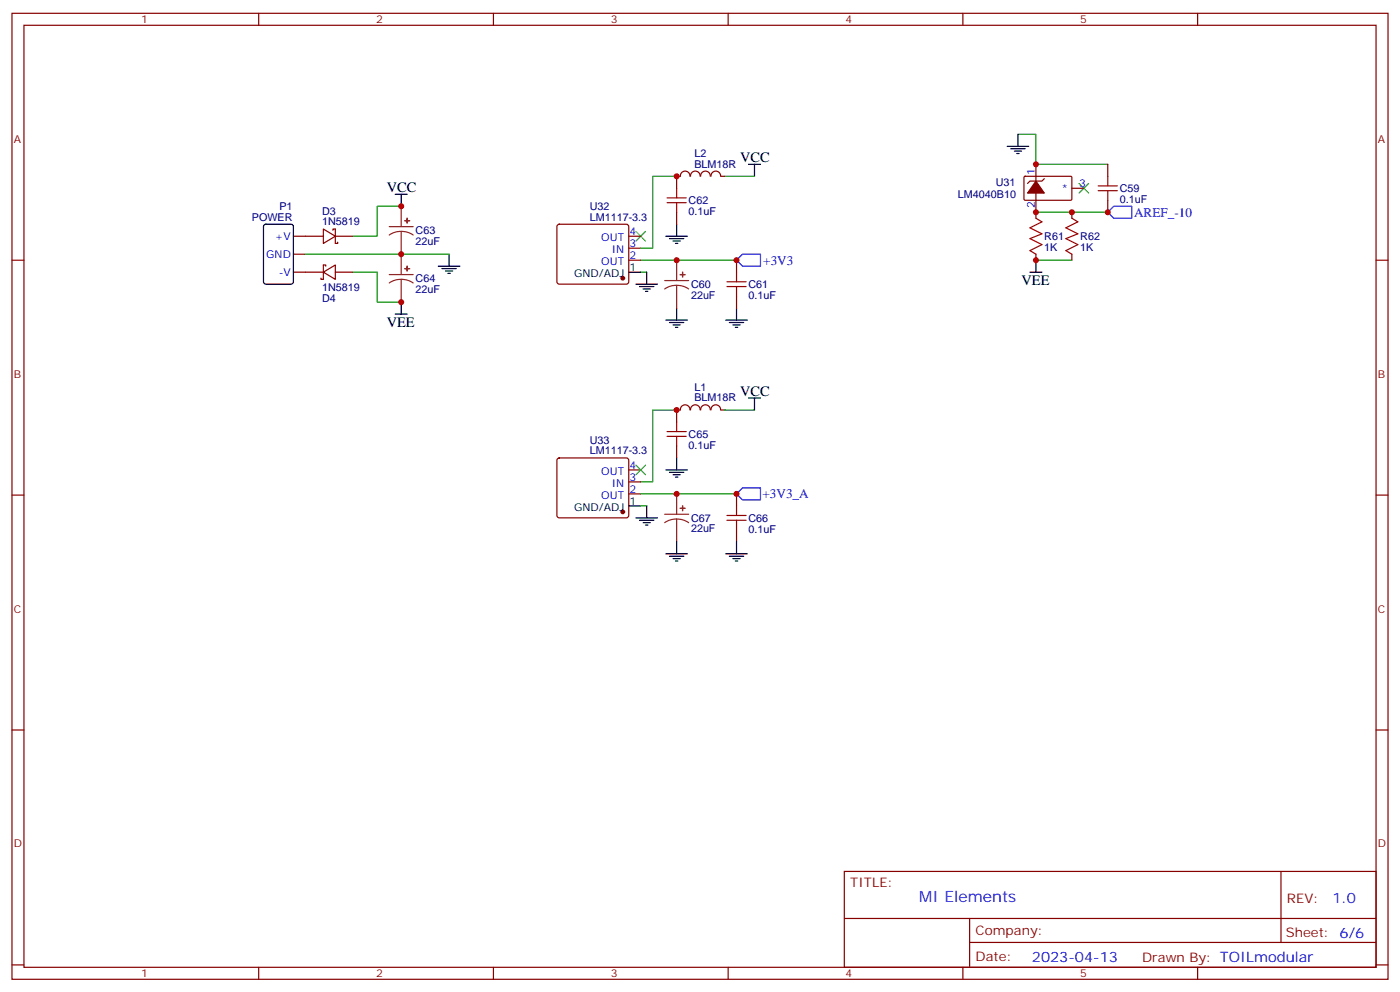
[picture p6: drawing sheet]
<svg xmlns="http://www.w3.org/2000/svg" width="412mm" height="292mm" viewBox="0 0 412 292" stroke-linecap="round" stroke-linejoin="round" font-family="sans-serif">
<g fill="none" stroke="#870000" stroke-width=".35">
<path d="M3.5 3.9h405.4v284.4h-405.4zM7.1 7.4h398.2v277.3h-398.2zM76.2 3.9v3.5M145.3 3.9v3.5M214.5 3.9v3.5M283.6 3.9v3.5M352.8 3.9v3.5M200.4 51.9h-1.1v3.5M200.4 51.9a1.41 1.41 0 0 1 1.4-1.5 1.41 1.41 0 0 1 1.4 1.5M203.4 51.9a1.41 1.41 0 0 1 1.4-1.5 1.41 1.41 0 0 1 1.4 1.5M206.4 51.9a1.41 1.41 0 0 1 1.4-1.5 1.41 1.41 0 0 1 1.4 1.5M209.4 51.9a1.41 1.41 0 0 1 1.4-1.5 1.41 1.41 0 0 1 1.5 1.5"/>
<path d="M212.4 51.9h1M301.7 52.1l.3-.2h13.6l.1 .3v6.6l-.3 .1h-13.6l-.2-.3zM305.2 48.4v15.8M307.6 52.6l-.7 .7h-3.5l-.7 .7M315.7 55.4h3.6M326.3 48.4v3.5M326.3 58.9v3.6M3.5 76.6h3.6M86.4 69.5h8.8M86.4 74.8h3.6M95.2 67.4l3.6 2.1-3.6 2.1zM96 78.4v-.4h-.8v4.2h-.7v-.3"/>
<path d="M98.1 67.8v-.4h.7v4.2h.7v-.3M98.8 69.5h5.3M164.3 66.2l.4-.2h19.8l.5 .2 .2 .5v16.2l-.2 .5-.5 .2h-19.8l-.5-.2-.2-.5v-16.2zM185.2 76.6h3.5M185.2 73.1h3.5M185.2 69.5h3.5M199.3 62.5v3.5M217 76.6v3.5M305.2 74.8v1.8M315.7 62.5v1.7M315.7 74.8v1.8M405.3 76.6h3.6"/>
<path d="M86.4 80.1h8.8M95.2 80.1l3.6-2.1v4.2zM98.8 80.1h5.3M217 87.2v3.5M164.3 135l.4-.2h19.8l.5 .2 .2 .5v16.2l-.2 .5-.5 .2h-19.8l-.5-.2-.2-.5v-16.2zM185.2 138.3h3.5M199.3 131.3v3.5M200.4 120.7h-1.1v3.5M200.4 120.7a1.41 1.41 0 0 1 1.4-1.5 1.41 1.41 0 0 1 1.4 1.5M203.4 120.7a1.41 1.41 0 0 1 1.4-1.5 1.41 1.41 0 0 1 1.4 1.5M206.4 120.7a1.41 1.41 0 0 1 1.4-1.5 1.41 1.41 0 0 1 1.4 1.5M209.4 120.7a1.41 1.41 0 0 1 1.4-1.5 1.41 1.41 0 0 1 1.5 1.5"/>
<path d="M212.4 120.7h1M3.5 145.7h3.6M185.2 145.4h3.5M185.2 141.9h3.5M217 145.4v3.5M217 156v3.5M405.3 145.7h3.6M3.5 214.9h3.6M405.3 214.9h3.6M248.7 256.5h156.6v28.2h-156.6zM377.3 256.5v20.9M248.7 270.4h156.5"/>
<path d="M285.6 277.4h119.6M285.6 270.4v14.1M3.5 284h3.6M76.2 284.7v3.6M145.3 284.7v3.6M214.5 284.7v3.6M283.6 284.7v3.6M352.8 284.7v3.6M405.3 284h3.6"/>
</g>
<path d="M217 76.6l1.7-1.8h5.3v3.6h-5.3zM326.3 62.5l1.8-1.8h5.3v3.5h-5.3zM217 145.4l1.7-1.8h5.3v3.5h-5.3z" fill="none" stroke="#00f" stroke-width=".35"/>
<g fill="none" stroke="#008700" stroke-width=".35">
<path d="M299.9 39.5h5.3v8.9h21.1M199.3 51.9h-7v21.2h-3.6M213.4 51.9h8.8M90 74.8h42.3M118.2 60.7h-7.1v8.8h-7M188.7 76.6h28.3M305.2 62.5h21.1M305.2 76.6h10.5M104.1 80.1h7v8.8h7.1M188.7 80.1h1.8M199.3 120.7h-7v21.2h-3.6M213.4 120.7h8.8"/>
<path d="M188.7 145.4h28.3M188.7 148.9h1.8"/>
</g>
<path d="M317.9 54l2.8 2.8M320.7 54l-2.8 2.8M187.3 68.1l2.8 2.8M190.1 68.1l-2.8 2.8M187.3 136.9l2.8 2.8M190.1 136.9l-2.8 2.8" fill="none" stroke="#3c3" stroke-width=".35"/>
<g fill="#870000" stroke="#870000" stroke-width=".35">
<path d="M305.2 53.3l2.4 3.5h-4.9z"/>
<circle cx="183.4" cy="81.9" r=".53"/>
<circle cx="183.4" cy="150.7" r=".53"/>
</g>
<g fill="none" stroke="#a10000" stroke-width=".35">
<path d="M196.5 59.7h5.6M196.5 58.2h5.6M199.3 55.4v2.8M199.3 59.7v2.8M323.5 56.1h5.6M323.5 54.7h5.6M326.3 51.9v2.8M326.3 56.1v2.8M305.2 64.2l1.7 1.1-3.5 1.8 3.5 1.7-3.5 1.4 3.5 1.8-3.5 1.8 1.8 1M315.7 64.2l1.8 1.1-3.5 1.8 3.5 1.7-3.5 1.4 3.5 1.8-3.5 1.8 1.7 1M214.1 84.3h5.7M214.1 82.9h5.7"/>
<path d="M217 80.1v2.8M217 84.3v2.9M196.5 128.4h5.6M196.5 127h5.6M199.3 124.2v2.8M199.3 128.4v2.9M214.1 153.1h5.7M214.1 151.7h5.7M217 148.9v2.8M217 153.1v2.9"/>
</g>
<g fill="none" stroke="#000" stroke-width=".35">
<path d="M299.9 39.5v3.6M116.4 57.2h3.5M118.2 57.2v3.5M220.5 48.4h3.5M222.2 48.4v3.5M296.7 43.1h6.3M297.7 43.8h4.3M298.8 44.5h2.1M299.5 45.2h.7M77.8 66.2l.5-.2h7.4l.7 .4v16.5l-.4 .7h-7.7l-.6-.4-.1-16.5zM129.1 78.4h6.4M130.2 79.1h4.2"/>
<path d="M131.2 79.8h2.1M132.3 74.8v3.6M196.1 69.5h6.4M197.2 70.2h4.2M198.3 70.9h2.1M199 71.6h.7M199.3 66v3.5M305.2 76.6v3.5M116.4 92.5h3.5M118.2 88.9v3.6M131.9 80.5h.7M185.2 80.1h3.5"/>
<path d="M187.3 83.6h6.4M188.4 84.3h4.2M189.4 85.1h2.2M190.1 85.8h.8M190.5 80.1v3.5M196.1 94.2h6.4M197.2 94.9h4.2M198.3 95.6h2.1M199 96.3h.7M199.3 90.7v3.5M213.8 94.2h6.3M214.8 94.9h4.3"/>
<path d="M215.9 95.6h2.1M216.6 96.3h.7M217 90.7v3.5M303.4 80.1h3.5M220.5 117.2h3.5M222.2 117.2v3.5M196.1 138.3h6.4M197.2 139h4.2M198.3 139.7h2.1M199.3 134.8v3.5M185.2 148.9h3.5M187.3 152.4h6.4"/>
<path d="M188.4 153.1h4.2M189.4 153.8h2.2M190.1 154.6h.8M190.5 148.9v3.5M199 140.4h.7M199.3 159.5v3.5M217 159.5v3.5M196.1 163h6.4M197.2 163.7h4.2M198.3 164.4h2.1M199 165.1h.7M213.8 163h6.3"/>
<path d="M214.8 163.7h4.3M215.9 164.4h2.1M216.6 165.1h.7"/>
</g>
<g fill="none" stroke="#8c2424" stroke-width=".35">
<path d="M114.7 66.7h7M118.2 68.1l-1.9 .3-1.6 .8M118.2 68.1l1.8 .3 1.7 .8M118.2 60.7v6M118.2 68.1v12.7M199.3 76.6v6M114.7 80.8h7M118.2 82.2l-1.9 .3-1.6 .8M118.2 82.2l1.8 .3 1.7 .8M118.2 82.2v6.7M195.8 82.6h7M199.3 84l-1.8 .2-1.7 .9"/>
<path d="M199.3 84l1.9 .2 1.6 .9M199.3 84v6.7M195.8 151.4h7M199.3 152.8l-1.8 .2-1.7 .8M199.3 152.8l1.9 .2 1.6 .8M199.3 145.4v6M199.3 152.8v6.7"/>
</g>
<g fill="#8c2424" stroke="#8c2424" stroke-width=".35">
<path d="M200.4 80.8l1.4 .1z"/>
<path d="M201 80.1l.1 1.4z"/>
<path d="M119.2 64.9l1.4 .1z"/>
<path d="M119.9 64.2v1.5z"/>
<path d="M119.2 79.1h1.4z"/>
<path d="M119.9 78.4v1.4z"/>
<path d="M200.4 149.6h1.4z"/>
<path d="M201 148.9l.1 1.4z"/>
</g>
<g fill="#c00">
<circle cx="305.2" cy="48.4" r=".88"/>
<circle cx="326.3" cy="62.5" r=".88"/>
<circle cx="199.3" cy="76.6" r=".88"/>
<circle cx="217" cy="76.6" r=".88"/>
<circle cx="118.2" cy="74.8" r=".88"/>
<circle cx="118.2" cy="60.7" r=".88"/>
<circle cx="118.2" cy="88.9" r=".88"/>
<circle cx="199.3" cy="51.9" r=".88"/>
<circle cx="199.3" cy="120.7" r=".88"/>
<circle cx="217" cy="145.4" r=".88"/>
<circle cx="199.3" cy="145.4" r=".88"/>
<circle cx="305.2" cy="62.5" r=".88"/>
<circle cx="315.7" cy="62.5" r=".88"/>
<circle cx="305.2" cy="76.6" r=".88"/>
</g>
<text font-size="4.6" fill="#00f" x="270.8" y="265.5">MI Elements</text>
<g font-size="4.2">
<text x="218" y="47.7">VCC</text>
<text x="113.9" y="56.5">VCC</text>
<text x="300.9" y="84">VEE</text>
<text x="113.9" y="96.3">VEE</text>
<text x="218" y="116.5">VCC</text>
</g>
<g font-size="4.2" fill="#00f">
<text x="392.5" y="265.8">1.0</text>
<text x="304" y="283.1">2023-04-13</text>
</g>
<g font-size="3.9" fill="#00f">
<text x="334.1" y="63.8">AREF_-10</text>
<text x="224.8" y="78">+3V3</text>
<text x="224.6" y="146.7">+3V3_A</text>
</g>
<g font-size="3.9" fill="#800">
<text x="250.5" y="261.1">TITLE:</text>
<text x="379.1" y="265.8">REV:</text>
<text x="287.4" y="275.3">Company:</text>
<text x="378.7" y="275.9">Sheet: 6/6</text>
<text x="287.4" y="283">Date:</text>
<text x="336.4" y="283.1">Drawn By: TOILmodular</text>
</g>
<g font-size="3.2" fill="#800">
<text x="41.6" y="6.9">1</text>
<text x="110.8" y="6.9">2</text>
<text x="179.9" y="6.9">3</text>
<text x="249.1" y="6.9">4</text>
<text x="318.2" y="6.9">5</text>
<text x="4.1" y="42">A</text>
<text x="405.9" y="42">A</text>
<text x="4.1" y="111.2">B</text>
<text x="405.9" y="111.2">B</text>
<text x="4.1" y="180.3">C</text>
<text x="405.9" y="180.3">C</text>
<text x="4.1" y="249.4">D</text>
<text x="405.9" y="249.4">D</text>
<text x="41.6" y="287.7">1</text>
<text x="110.8" y="287.7">2</text>
<text x="179.9" y="287.7">3</text>
<text x="249.1" y="287.7">4</text>
<text x="318.2" y="287.7">5</text>
</g>
<g font-size="3.2" fill="#000080">
<text x="204.5" y="46.2">L2</text>
<text x="204.5" y="49.3">BLM18R</text>
<text x="282.2" y="58.3">LM4040B10</text>
<text x="293.3" y="54.8">U31</text>
<text x="329.8" y="59.8">0.1uF</text>
<text x="329.8" y="56.6">C59</text>
<text x="74.2" y="64.9">POWER</text>
<text x="82.3" y="61.8">P1</text>
<text x="94.9" y="63.2">D3</text>
<text x="173.7" y="64.9">LM1117-3.3</text>
<text x="173.7" y="61.8">U32</text>
<text x="202.8" y="63.3">0.1uF</text>
<text x="202.8" y="60.1">C62</text>
<text x="94.9" y="66.4">1N5819</text>
<text x="122.4" y="68.9">C63</text>
<text x="307.6" y="70.7">R61</text>
<text x="318.2" y="70.7">R62</text>
<text x="122.4" y="72.1">22uF</text>
<text x="307.6" y="73.9">1K</text>
<text x="318.2" y="73.9">1K</text>
<text x="122.4" y="83">C64</text>
<text x="94.9" y="85.8">1N5819</text>
<text x="94.9" y="88.9">D4</text>
<text x="122.4" y="86.2">22uF</text>
<text x="203.6" y="87.9">22uF</text>
<text x="203.6" y="84.8">C60</text>
<text x="220.5" y="88">0.1uF</text>
<text x="220.5" y="84.8">C61</text>
<text x="204.5" y="118.1">BLM18R</text>
<text x="204.5" y="115">L1</text>
<text x="173.7" y="130.6">U33</text>
<text x="202.8" y="128.9">C65</text>
<text x="173.7" y="133.7">LM1117-3.3</text>
<text x="202.8" y="132.1">0.1uF</text>
<text x="203.6" y="153.6">C67</text>
<text x="220.5" y="153.6">C66</text>
<text x="203.6" y="156.7">22uF</text>
<text x="220.5" y="156.8">0.1uF</text>
</g>
<g font-size="3.2" fill="#00f">
<text x="304.8" y="51.5" transform="rotate(-90 304.8 51.5)">1</text>
<text x="312.7" y="56.5">*</text>
<text x="317.9" y="55.1">3</text>
<text x="304.8" y="61.3" transform="rotate(-90 304.8 61.3)">2</text>
<text x="81" y="70.6">+V</text>
<text x="177.1" y="70.9">OUT</text>
<text x="185.4" y="69.2">4</text>
<text x="78.4" y="75.9">GND</text>
<text x="177.1" y="78">OUT</text>
<text x="180.2" y="74.5">IN</text>
<text x="185.4" y="76.2">2</text>
<text x="185.4" y="72.7">3</text>
<text x="82.1" y="81.2">-V</text>
<text x="185.4" y="138">4</text>
<text x="177.1" y="139.7">OUT</text>
<text x="180.2" y="143.3">IN</text>
<text x="185.4" y="141.5">3</text>
<text x="177.1" y="146.8">OUT</text>
<text x="185.4" y="145">2</text>
</g>
<g font-size="3.2">
<text x="169.1" y="81.5">GND/ADJ</text>
<text x="185.4" y="79.8">1</text>
<text x="185.4" y="148.6">1</text>
<text x="169.1" y="150.3">GND/ADJ</text>
</g>
</svg>
